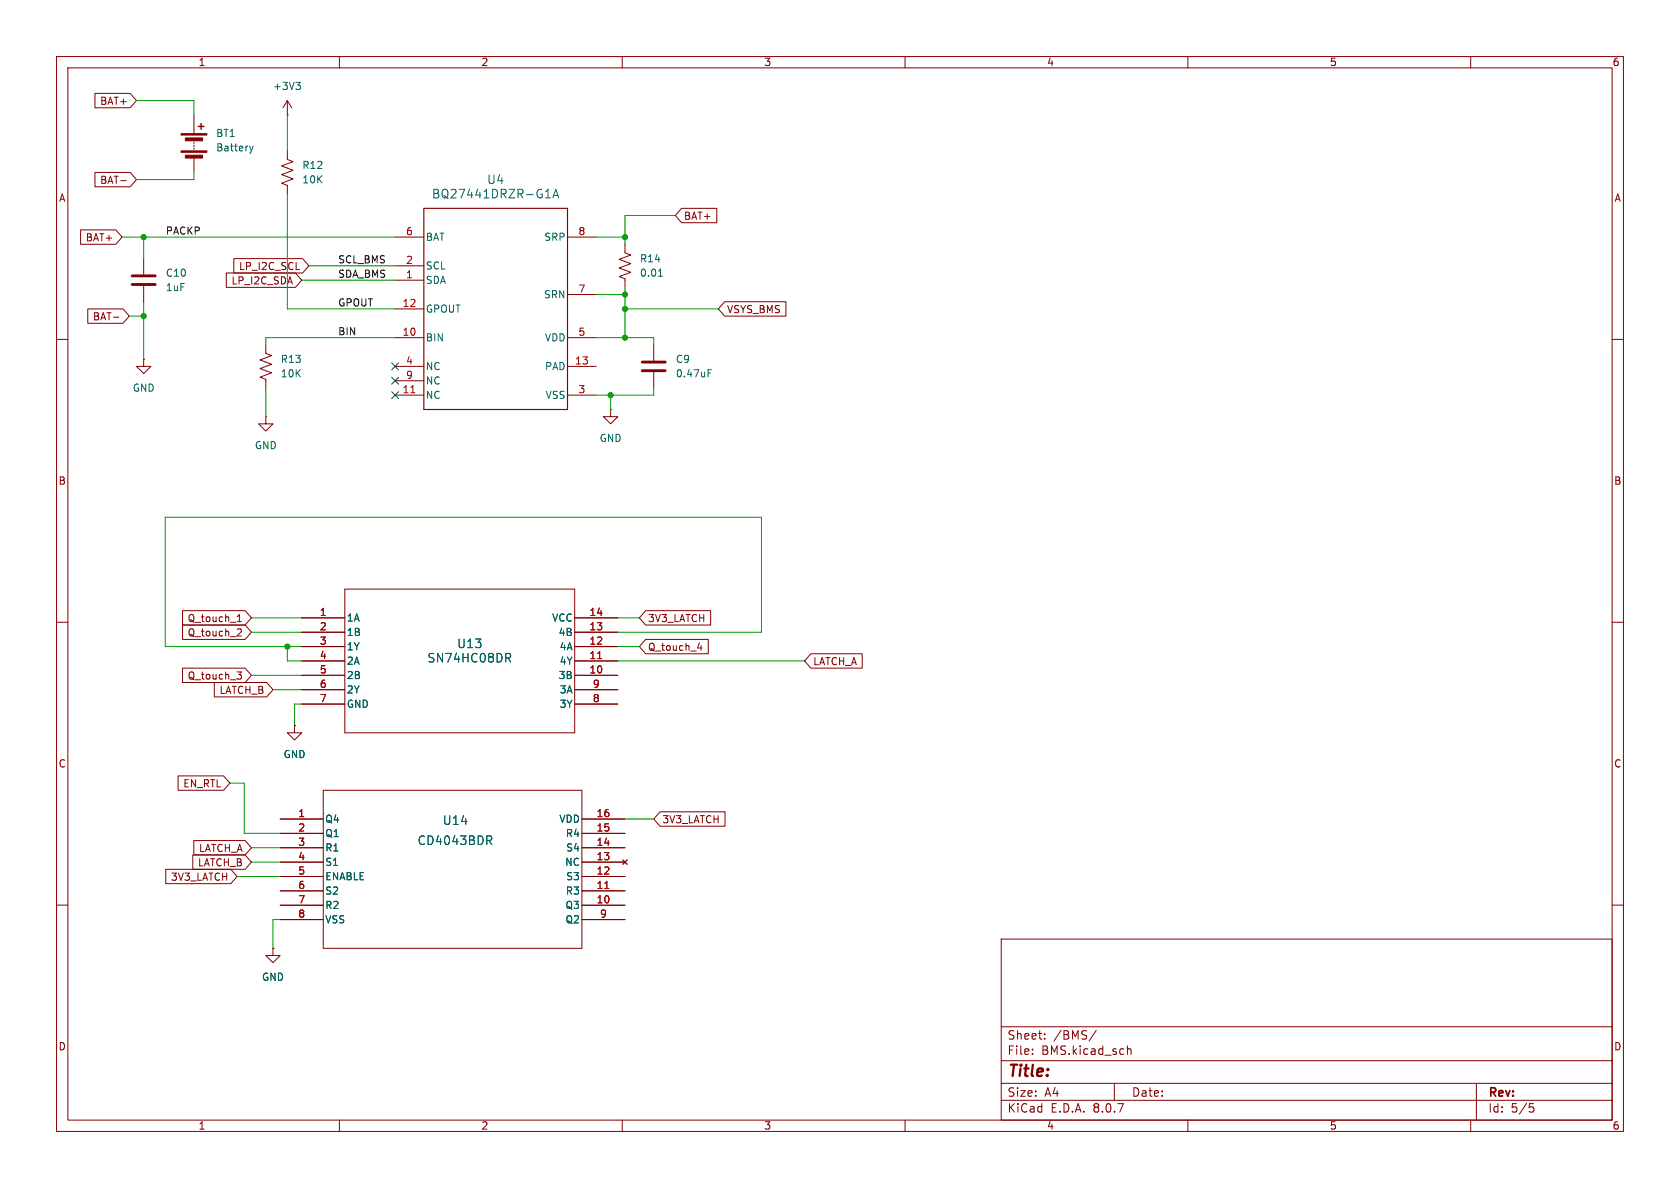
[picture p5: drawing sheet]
<svg xmlns="http://www.w3.org/2000/svg" width="297mm" height="210mm" viewBox="0 0 297 210" stroke-linecap="round" stroke-linejoin="round" font-family="sans-serif">
<g fill="none" stroke="#840000" stroke-width=".18">
<path d="M10 10h277v190h-277zM12 12h273v186h-273zM16.8 16.5h6.2l1.1 1.3-1.1 1.3h-6.2zM50.8 17.8v2.5M50.8 17.8l-.8 1.3M50.8 17.8l.8 1.3M60 10v2M110 10v2M160 10v2M210 10v2M260 10v2M16.8 30.5h6.2l1.1 1.3-1.1 1.2h-6.2z"/>
<path d="M21.3 31.9h1M34.3 20.3v3.3M34.3 25.1v.3M34.3 25.7v.2M34.3 26.2v.2M34.3 27.9v2.6M50.8 26.7v1.5l1 .4-2 .7 2 .8-2 .8 2 .7-2 .8 1 .4v1.5M50.8 20.3h.1M120.5 36.8h6.2v2.6h-6.2l-1.1-1.3zM14.2 40.6h6.3l1.1 1.3-1.1 1.3h-6.3zM15.5 54.6h6.2l1.2 1.3-1.2 1.3h-6.2zM20.1 56.1h.9"/>
<path d="M25.4 45.7v2.8M25.4 50.5v2.8M40 48.3h12.2l1.1 1.2-1.1 1.3h-12.2zM41.3 45.7h12.2l1.1 1.3-1.1 1.3h-12.2zM69.8 49.5h5.1M69.8 59.7h5.1M69.8 54.6h5.1M69.8 47h5.1M69.8 41.9h5.1M100.3 59.7h5.1M100.3 41.9h5.1M100.3 52.1h5.1"/>
<path d="M110.5 43.2v1.5l1 .4-2 .7 2 .8-2 .8 2 .7-2 .8 1 .4v1.5M128.1 53.3h10.8v2.6h-10.8l-1.1-1.3zM10 60h2M25.4 63.5v1.3h1.3l-1.3 1.2-1.3-1.2h1.3M25.4 63.5h.1M47 61v1.5l1 .4-2 .7 2 .8-2 .8 2 .7-2 .8 1 .4v1.5M47 73.7v1.2h1.3l-1.3 1.3-1.3-1.3h1.3M47 73.7h.1M69.8 69.9h5.1M69.8 64.8h5.1M69.8 67.3h5.1M100.3 69.9h5.1"/>
<path d="M100.3 64.8h5.1M107.9 72.4v1.3h1.3l-1.3 1.2-1.2-1.2h1.2M107.9 72.4h.1M115.6 61v2.8M115.6 65.8v2.8M285 60h2M10 110h2M32.3 118.1h11l1.1 1.3-1.1 1.3h-11zM32.3 107.9h11l1.1 1.3-1.1 1.3h-11zM32.3 110.5h11l1.1 1.3-1.1 1.2h-11zM41.9 118.8h.8l-.4 .5 .3 .1 .1 .4-.3 .3h-.3M42 109.9h.7"/>
<path d="M42 109l.3-.4v1.3M42.1 111.2h.5l.1 .3-.8 .9h.8M53.3 109.2h7.7M53.3 119.4h7.7M53.3 116.8h7.7M53.3 114.3h7.7M53.3 111.8h7.7M61 104.1h40.6v25.4h-40.6zM101.6 109.2h7.6M101.6 119.4h7.6M101.6 116.8h7.6M101.6 114.3h7.6"/>
<path d="M101.6 111.8h7.6M114.1 107.9h11.5v2.6h-11.5l-1.1-1.3zM114.1 113h11.1v2.6h-11.1l-1.1-1.3zM123.3 114.5h.8M123.9 114.1v.9M143.4 115.6h9v2.5h-9l-1.2-1.3zM285 110h2M31.5 137.2h8l1.1 1.2-1.1 1.3h-8zM37.9 120.6h9.2l1.2 1.3-1.2 1.3h-9.2zM52.1 128.3v1.2h1.2l-1.2 1.3-1.3-1.3h1.3M52.1 128.3h.1M53.3 121.9h7.7"/>
<path d="M53.3 124.5h7.7M57.1 139.7h45.8v27.9h-45.8zM101.6 121.9h7.6M101.6 124.5h7.6M29.3 153.7h11.5l1.1 1.2-1.1 1.3h-11.5zM34.1 151.1h9.2l1.1 1.3-1.1 1.3h-9.2zM34.3 148.6h9l1.1 1.3-1.1 1.2h-9zM49.5 144.8h7.6M49.5 157.5h7.6M49.5 154.9h7.6M49.5 152.4h7.6M49.5 149.9h7.6"/>
<path d="M49.5 147.3h7.6M102.9 144.8h7.6M102.9 157.5h7.6M102.9 154.9h7.6M102.9 152.4h7.6M102.9 149.9h7.6M102.9 147.3h7.6M110.1 152l.8 .8M110.9 152l-.8 .8M116.7 143.5h11.5v2.6h-11.5l-1.1-1.3zM10 160h2M48.3 167.6v1.3h1.2l-1.2 1.3-1.3-1.3h1.3"/>
<path d="M48.3 167.6h.1M49.5 160h7.6M49.5 162.6h7.6M102.9 160h7.6M102.9 162.6h7.6M177 166h108v32h-108zM285 160h2M60 198v2M110 198v2M160 198v2M177 194.5h108M177 191.5h108"/>
<path d="M177 187.5h108M177 181.5h108M182.5 186.3v.1M182.5 185.5v.1M184.7 183.6v.1M184.7 182.8v.1M193.8 182.1l-1.3 2M197 191.5v3M199.3 184.9v1.5M199.3 185.5l.2-.1 .4 .1 .1 .9M210 198v2M260 198v2"/>
<path d="M261 191.5v6.5M270.4 195.1h.7M270.5 195.7h.4l.3 .3-.2 .5-.5 .1"/>
</g>
<path d="M72.6 69.4h.8M105.7 116.4h.7M106.9 157.1h.7" fill="none" stroke="#a90000" stroke-width=".18"/>
<g fill="none" stroke="#006464" stroke-width=".18">
<path d="M52.3 14.5h.8l-.4 .5M52.9 15l.2 .3v.3l-.2 .2M44.1 25.8l.3 .9M44.4 26.7l-.1 .3M44.7 25.8l-.3 .9M96.4 35h.9M96.7 33.7l.2-.2v1.5M97.8 35l.5-1.5 .5 1.5M97.9 34.6h.7M116.4 48.8h.7M116.6 47.8l.2-.2v1.2M125.2 66h.4"/>
<path d="M125.2 65.3h.6M89.4 115.5h.6l.3 .3-.2 .4-.7 .1M89.8 116.3l.5 .7M86.4 148.6l.5 .7M86.7 147.8l.2 .3v.3l-.2 .2"/>
</g>
<path d="M74.9 36.8h25.4v35.6h-25.4z" fill="none" stroke="#840000" stroke-width=".2"/>
<path d="M23.4 50.3h4M23.4 48.8h4M113.5 65.5h4.1M113.5 64h4.1" fill="none" stroke="#840000" stroke-width=".51"/>
<g fill="#840000" stroke="#840000" stroke-width=".18">
<path d="M32 26.7h4.6v.2h-4.6z"/>
<path d="M32 23.6h4.6v.3h-4.6z"/>
<path d="M32.8 27.4h3v.5h-3z"/>
<path d="M32.8 24.4h3v.5h-3z"/>
</g>
<path d="M35.1 22.4h1M35.6 21.8v1.1" fill="none" stroke="#840000" stroke-width=".25"/>
<g fill="none" stroke="#009600" stroke-width=".18">
<path d="M24.1 17.8h10.2v2.5M34.3 30.5v1.3h-10.2M50.8 34.3v20.3h19M50.8 20.3v6.4M119.4 38.1h-8.9v5.1M21.6 41.9h48.2M22.9 55.9h2.5M25.4 41.9v3.8M25.4 53.3v10.2M53.3 49.5h16.5M54.6 47h15.2M69.8 59.7h-22.8v1.3"/>
<path d="M105.4 59.7h10.2v1.3M105.4 52.1h5.1M105.4 41.9h5.1M110.5 54.6h16.5M110.5 50.8v8.9M47 68.6v5.1M107.9 69.9v2.5M115.6 68.6v1.3h-10.2M44.4 109.2h8.9M44.4 111.8h8.9M44.4 119.4h8.9M50.8 114.3v2.5h2.5"/>
<path d="M109.2 116.8h33M109.2 111.8h25.4v-20.4h-105.4v22.9h24.1M109.2 109.2h3.8M109.2 114.3h3.8M40.6 138.4h2.6v8.9h6.3M48.3 121.9h5M53.3 124.5h-1.2v3.8M41.9 154.9h7.6M44.4 149.9h5.1M44.4 152.4h5.1M110.5 144.8h5.1M49.5 162.6h-1.2v5"/>
</g>
<path d="M69.2 64.2l1.3 1.2M69.2 66.7l1.3 1.2M69.2 69.2l1.3 1.3M70.5 64.2l-1.3 1.2M70.5 66.7l-1.3 1.2M70.5 69.2l-1.3 1.3" fill="none" stroke="#000084" stroke-width=".18"/>
<g fill="#009600" stroke="#009600" stroke-width=".18">
<circle cx="25.4" cy="41.9" r=".46"/>
<circle cx="25.4" cy="55.9" r=".46"/>
<circle cx="110.5" cy="54.6" r=".46"/>
<circle cx="110.5" cy="52.1" r=".46"/>
<circle cx="110.5" cy="41.9" r=".46"/>
<circle cx="110.5" cy="59.7" r=".46"/>
<circle cx="107.9" cy="69.9" r=".46"/>
<circle cx="50.8" cy="114.3" r=".46"/>
</g>
<text font-size="2.8" fill="#840000" x="178" y="190.9">Title:</text>
<g font-size="2.1" fill="#006464">
<text x="76.3" y="35.3">BQ27441DRZR-G1A</text>
<text x="86" y="32.7">U4</text>
<text x="75.5" y="117.3">SN74HC08DR</text>
<text x="80.7" y="114.8">U13</text>
<text x="73.7" y="149.6">CD4043BDR</text>
<text x="78.2" y="146">U14</text>
</g>
<g font-size="2.1" fill="#840000">
<text x="178" y="184">Sheet:</text>
<text x="186.2" y="184">/BMS/</text>
<text x="178" y="186.7">File:</text>
<text x="184.1" y="186.7">BMS.kicad_sch</text>
<text x="178" y="196.9">KiCad</text>
<text x="178" y="194.1">Size:</text>
<text x="184.7" y="194.1">A4</text>
<text x="185.7" y="196.9">E.D.A.</text>
<text x="193.3" y="196.9">8.0.7</text>
<text x="200" y="194.1">Date:</text>
<text x="263" y="194.3">Rev:</text>
<text x="263" y="196.9">Id:</text>
<text x="267.1" y="196.9">5/5</text>
</g>
<g font-size="1.8" fill="#840000">
<text x="35" y="11.9">1</text>
<text x="85" y="11.9">2</text>
<text x="135" y="11.9">3</text>
<text x="185" y="11.9">4</text>
<text x="235" y="11.9">5</text>
<text x="285" y="11.9">6</text>
<text x="17.6" y="18.7">BAT+</text>
<text x="10.3" y="35.9">A</text>
<text x="17.6" y="32.7">BAT-</text>
<text x="285.3" y="35.9">A</text>
<text x="120.8" y="39.1">BAT+</text>
<text x="15.1" y="42.9">BAT+</text>
<text x="42.2" y="47.9">LP_I2C_SCL</text>
<text x="40.8" y="50.5">LP_I2C_SDA</text>
<text x="16.3" y="56.8">BAT-</text>
<text x="128.4" y="55.6">VSYS_BMS</text>
<text x="10.3" y="85.9">B</text>
<text x="285.3" y="85.9">B</text>
<text x="33.1" y="110.2">Q_touch_1</text>
<text x="33.1" y="112.7">Q_touch_2</text>
<text x="114.5" y="110.2">3V3_LATCH</text>
<text x="114.5" y="115.3">Q_touch_4</text>
<text x="143.7" y="117.8">LATCH_A</text>
<text x="33.1" y="120.3">Q_touch_3</text>
<text x="38.7" y="122.9">LATCH_B</text>
<text x="10.3" y="135.9">C</text>
<text x="285.3" y="135.9">C</text>
<text x="32.3" y="139.4">EN_RTL</text>
<text x="117" y="145.7">3V3_LATCH</text>
<text x="30.1" y="155.9">3V3_LATCH</text>
<text x="34.9" y="153.4">LATCH_B</text>
<text x="35.1" y="150.8">LATCH_A</text>
<text x="10.3" y="185.9">D</text>
<text x="285.3" y="185.9">D</text>
<text x="35" y="199.9">1</text>
<text x="85" y="199.9">2</text>
<text x="135" y="199.9">3</text>
<text x="185" y="199.9">4</text>
<text x="235" y="199.9">5</text>
<text x="285" y="199.9">6</text>
</g>
<g font-size="1.8" fill="#006464">
<text x="48.2" y="16.1">+3V3</text>
<text x="38.1" y="24.4">BT1</text>
<text x="38.1" y="27">Battery</text>
<text x="53.3" y="30.1">R12</text>
<text x="53.3" y="32.6">10K</text>
<text x="75.2" y="47.9">SCL</text>
<text x="75.2" y="42.8">BAT</text>
<text x="96.1" y="42.8">SRP</text>
<text x="113" y="46.6">R14</text>
<text x="29.2" y="51.7">1uF</text>
<text x="29.2" y="49.1">C10</text>
<text x="75.2" y="50.4">SDA</text>
<text x="96.1" y="52.9">SRN</text>
<text x="113" y="49.1">0.01</text>
<text x="75.2" y="55.5">GPOUT</text>
<text x="49.5" y="64.4">R13</text>
<text x="75.2" y="60.6">BIN</text>
<text x="75.2" y="65.6">NC</text>
<text x="96.2" y="65.6">PAD</text>
<text x="96.2" y="60.6">VDD</text>
<text x="119.4" y="64.4">C9</text>
<text x="23.4" y="69.4">GND</text>
<text x="49.5" y="66.9">10K</text>
<text x="75.2" y="70.7">NC</text>
<text x="75.2" y="68.2">NC</text>
<text x="96.4" y="70.7">VSS</text>
<text x="119.4" y="66.9">0.47uF</text>
<text x="45" y="79.6">GND</text>
<text x="105.9" y="78.3">GND</text>
<text x="61.2" y="110.1">1A</text>
<text x="61.2" y="112.6">1B</text>
<text x="97.5" y="110.1">VCC</text>
<text x="98.7" y="112.6">4B</text>
<text x="61.2" y="115.2">1Y</text>
<text x="61.2" y="117.7">2A</text>
<text x="98.8" y="117.7">4Y</text>
<text x="98.8" y="115.2">4A</text>
<text x="61.2" y="120.2">2B</text>
<text x="61.2" y="122.8">2Y</text>
<text x="61.2" y="125.3">GND</text>
<text x="98.7" y="120.2">3B</text>
<text x="98.8" y="125.3">3Y</text>
<text x="98.8" y="122.8">3A</text>
<text x="50" y="134.2">GND</text>
<text x="57.4" y="145.6">Q4</text>
<text x="57.4" y="148.2">Q1</text>
<text x="98.8" y="145.6">VDD</text>
<text x="99.9" y="148.2">R4</text>
<text x="57.4" y="150.7">R1</text>
<text x="57.4" y="153.3">S1</text>
<text x="57.4" y="155.8">ENABLE</text>
<text x="99.8" y="153.3">NC</text>
<text x="100" y="155.8">S3</text>
<text x="100" y="150.7">S4</text>
<text x="57.4" y="158.3">S2</text>
<text x="57.4" y="160.9">R2</text>
<text x="99.9" y="160.9">Q3</text>
<text x="99.9" y="158.3">R3</text>
<text x="57.4" y="163.4">VSS</text>
<text x="99.9" y="163.4">Q2</text>
<text x="46.2" y="173.6">GND</text>
</g>
<g font-size="1.8" fill="#0f0f0f">
<text x="29.2" y="41.6">PACKP</text>
<text x="59.7" y="46.6">SCL_BMS</text>
<text x="59.7" y="49.2">SDA_BMS</text>
<text x="59.7" y="59.3">BIN</text>
<text x="59.7" y="54.3">GPOUT</text>
</g>
<g font-size="1.8" fill="#a90000">
<text x="71.7" y="41.7">6</text>
<text x="102.2" y="41.7">8</text>
<text x="71.7" y="46.7">2</text>
<text x="71.7" y="49.3">1</text>
<text x="102.2" y="51.8">7</text>
<text x="71.1" y="59.4">10</text>
<text x="71.1" y="54.4">12</text>
<text x="102.2" y="59.4">5</text>
<text x="71.7" y="64.5">4</text>
<text x="101.6" y="64.5">13</text>
<text x="71.1" y="69.6">11</text>
<text x="71.7" y="67.1">9</text>
<text x="102.2" y="69.6">3</text>
<text x="56.4" y="109">1</text>
<text x="56.4" y="111.5">2</text>
<text x="104.1" y="111.5">13</text>
<text x="104.1" y="109">14</text>
<text x="56.4" y="114">3</text>
<text x="56.4" y="116.6">4</text>
<text x="56.4" y="119.1">5</text>
<text x="104.1" y="119.1">10</text>
<text x="104.1" y="116.6">11</text>
<text x="104.1" y="114">12</text>
<text x="56.4" y="121.7">6</text>
<text x="56.4" y="124.2">7</text>
<text x="104.7" y="124.2">8</text>
<text x="104.7" y="121.7">9</text>
<text x="52.6" y="144.5">1</text>
<text x="52.6" y="147.1">2</text>
<text x="52.6" y="149.6">3</text>
<text x="105.4" y="149.6">14</text>
<text x="105.4" y="147.1">15</text>
<text x="105.4" y="144.5">16</text>
<text x="52.6" y="152.1">4</text>
<text x="52.6" y="154.7">5</text>
<text x="105.4" y="154.7">12</text>
<text x="105.4" y="152.1">13</text>
<text x="52.6" y="157.2">6</text>
<text x="52.6" y="159.8">7</text>
<text x="105.4" y="159.8">10</text>
<text x="105.4" y="157.2">11</text>
<text x="52.6" y="162.3">8</text>
<text x="106" y="162.3">9</text>
</g>
</svg>
